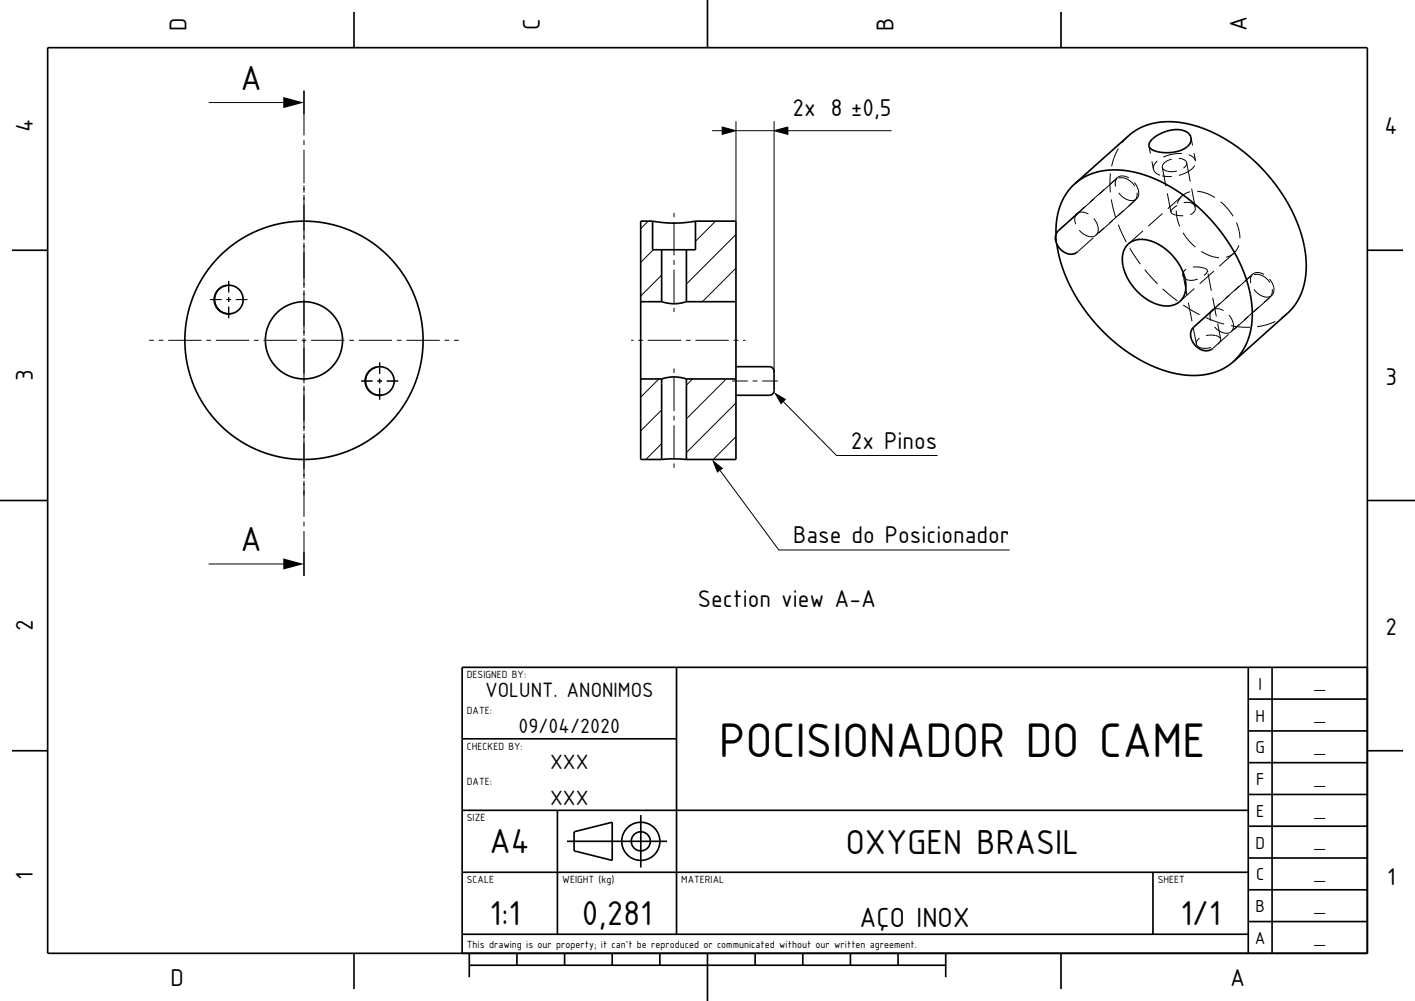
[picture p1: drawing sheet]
<svg xmlns="http://www.w3.org/2000/svg" width="297mm" height="210mm" viewBox="0 0 297 210" stroke-linecap="round" stroke-linejoin="round" font-family="sans-serif">
<g fill="none" stroke="#000" stroke-width=".21">
<path d="M43.8 21.5h15.7M63.8 24v4.4M63.8 29.4v1M63.8 31.4v7M63.8 38.9v1.5M149.5 27.4h2.1M151.6 26.6l2.9 .8-2.9 .8zM154.5 25.4v21M154.5 27.4h8M162.5 27.4l2.9-.8v1.6zM162.5 25.4v52.9M165.4 27.4h21.7"/>
<path d="M231.8 39.7l-3 2.7M233.1 36.4l-.1 2 .1 2M234.4 37.5l-3.6 3.2M234.6 37.3l-.5 .7 .1 1.1M234.6 37.3l.5-.3 .5-.1 1.3 .4M234.6 37.3l-1.7 1.4M234.7 31.2l-.8 1.8-.6 1.9M234.8 37.4a3 3 0 0 1 3.4 1.6M236.9 28.4l-1.3 1.5M238.1 38.3a2.65 2.65 0 0 1 .4 3.4M241.2 30.6l.3 1.6M241.8 33.9l.3 1.6"/>
<path d="M242.1 35.5l.4 .7 1 .6M242.9 33.8l-.7 .8-.1 .9M243.9 36.9l2.1 .1M244 35.1a2.25 2.25 0 0 0 2.7 .8h.3M244 35.1l.7 4M245.9 33.4a2.12 2.12 0 0 0-1.9 1.7M247.4 33.2l.8 .2a1.14 1.14 0 0 1 .9 .7M248.1 32.2a8.4 8.4 0 0 0-3.9 .8M249.1 34.1l-.2 .7-.5 .5M249.1 34.1l.7 4M249.5 32.5l.9 .5 .5 .8M250 28.9l.3 1.6"/>
<path d="M250.1 39.6l.8 3.9M250.6 32.1l.3 1.7M250.8 34.7a5.3 5.3 0 0 1-3.4 2.1M250.9 33.8h.1M48 59v2.4M48 58.9v2.4M63.8 40.9v9.5M63.8 50.9v9.5M136 46.4l-1.5 1.6M137.1 52.4l-2.6 2.6M138.9 57.7l-4.4 4.4M141.5 44.7v.9"/>
<path d="M141.5 46.6v7M141.5 54.6v1M141.5 56.6v7M144.2 52.4l-.1 .1M150.2 46.4l-4.2 4.2M154.5 56.3l-7.1 7M154.5 49.2l-10.4 10.4M221.6 49.1l.2 2M221.8 51.2h.1M225.8 45.1l-.2 .8 .2 1.1M226.5 48.3a2.7 2.7 0 0 0 3.5 1M227.7 43.4l-1.6 1.4 .5-.3h.5l1.3 .4"/>
<path d="M229.5 49.9l-3.3 3M229.6 45.9a2.65 2.65 0 0 1 .4 3.4M229.6 41.7l-3.3 3M230 49.3h.1M231.7 47.9l-1.7 1.4M233.3 41.8l.9 3.9M233.6 46.2l-3 2.7M234.7 47.1l1.7 3.7M234.8 40.5a3.1 3.1 0 0 0 3.4 1.4M235.8 44.2l-3 2.7M237.1 52.1l2.3 3.3M238.5 41.7v.1"/>
<path d="M238.5 41.7l-1.6 1.5M238.7 40.4a2.05 2.05 0 0 1-.7 1.8l-3.3 3M239.9 48.4l-3 2.8M240.3 56.6l2.7 2.9M244 44.8l-3 2.6M245 40.5l.8 4M245.8 44.5l.6 .5 1.9 .3M246.9 44.2a8.1 8.1 0 0 0 .7 3.3M247.1 43.1l-.5 .3a1.38 1.38 0 0 0-.8 1.1M248.2 41.1l-.7 .7-.4 .9M248.2 41.1l-3.1 2.7M248.3 48.8a12 12 0 0 0 2.6 3"/>
<path d="M248.3 57.7l.1 .4M248.5 58.4l.6 3.6M248.5 42.5a1.8 1.8 0 0 1 2.4 1M248.7 58.4a2.42 2.42 0 0 0 2.7 .1M249 56.5l-.6 .7M249.8 40.2l-.8 .3-.8 .6M250.4 56l2 .1 .6 .3 .4 .4M250.9 43.5a1.43 1.43 0 0 1-1.1 1.5M251.3 40.1a8.2 8.2 0 0 1 3.7 1.4M252.1 52.7a8.3 8.3 0 0 0 3.8 1.4M253.4 56.8l-.1 .4-.6 .6M253.4 56.8l.1 .3"/>
<path d="M253.6 57.4l.7 3.6M254.8 56.9l-3 2.6M256.2 42.3l1.5 1.5 1.1 1.6M259 53.1l-.8 .6-.9 .3M259 53.1l-3.1 2.8M259.5 46.7a8 8 0 0 1 .7 3.3M260 51.5l-.4 .9-.6 .7M260.2 60l-3 2.6M262.8 57.8l-3.7 3.2M262.9 57.5l-.4 .7v1.2M262.9 57.5l.6-.3h.5l1.3 .4M262.9 57.5l-1.6 1.5"/>
<path d="M263.2 57.6a3.1 3.1 0 0 1 3.4 1.7M266.5 58.5a2.65 2.65 0 0 1 .4 3.5M31.3 71.4h1M33.3 71.4h1M35.3 71.4h7M43.3 71.4h1M44.1 62.9h2.4M44.1 62.8h2.4M45.3 71.4h7M47.5 62.9h1M47.5 62.8h1M48 62.4v1"/>
<path d="M48 64.4v2.4M48 62.3v1M48 64.3v2.4M49.5 62.9h2.4M49.5 62.8h2.4M53.3 71.4h1M55.3 71.4h7M63.3 71.4h1M63.8 60.9v9.5M63.8 70.9v9.5M65.3 71.4h7M73.3 71.4h1"/>
<path d="M75.3 71.4h7M78.2 79.9h-2.5M79.6 76v2.4M79.6 79.4v1M79.7 76v2.4M79.7 79.4v1M80.2 79.9h-1.1M83.3 71.4h1M83.6 79.9h-2.5M85.3 71.4h7M93.3 71.4h1M95.3 71.4h1"/>
<path d="M132.5 71.4h.5M134 71.4h1M136 71.4h7M138.3 79.5l-3.8 3.8M141.5 64.6v.9M141.5 77.3v.9M141.5 79.2v7M144 71.4h1M145.4 79.5l-1.3 1.3M146 71.4h7M152.4 79.5l-8.3 8.4M153.7 79.9h3.3"/>
<path d="M154 71.4h1M156 71.4h.5M158 79.9h1M160 79.9h3.3M244 60.6l3.1 2.5M248.3 64l3.5 2M249.4 63.5l.8 3.9M250.5 68.9l.6 3.2M250.7 60.5l-3.1 2.7M251.1 72.1a1.61 1.61 0 0 0 1.9 1l1.2-.2M251.8 70.9a1.22 1.22 0 0 0-.7 1.2M253.1 66.7l3.8 1.3"/>
<path d="M253.2 70.4h1.9l.7 .2 .4 .5M254.2 65.4l-.2 .8 .2 1.1M254.5 62.5l.8 3.9M254.9 68.6a2.7 2.7 0 0 0 3.5 1M255.6 67.9l.6 3.2M256.1 63.6l-1.7 1.5 .6-.3 .5-.1 1.3 .5M256.2 71.1l-.1 .5-.6 .7M257.9 70.1l-3.4 3M258 66.1a2.65 2.65 0 0 1 .4 3.5M258 62l-3.3 2.9M258.4 68.3l2 .3 2 .1M258.4 69.6h.1"/>
<path d="M260.1 68.1l-1.7 1.5M262 66.5l-3 2.6M263.2 60.7a3.1 3.1 0 0 0 3.4 1.5M264.2 64.4l-3 2.7M266.9 62h.1M266.9 62l-1.6 1.5M267 60.7a2.04 2.04 0 0 1-.6 1.8l-3.3 3M267.7 67.4l-1.8 .7-2 .4M270.2 65.7l-1.2 1M63.8 80.9v9.5M63.8 90.9v9.5M79.6 81.4v2.4"/>
<path d="M79.7 81.4v2.4M138.9 93.1l-3.4 3.3M138.9 86l-4.4 4.4M141.5 87.2v1M141.5 89.2v7M141.5 97.2v.9M151.2 98.7l12.3 16.7h48.4M154.5 91.6l-4.8 4.8M154.5 84.5l-10.4 10.4M164.5 84.3l11.1 11.3h21.2M43.8 118.3h15.7M63.8 100.9v7.5"/>
<path d="M63.8 109.4v1M63.8 111.4v4.4"/>
</g>
<g fill="none" stroke="#000" stroke-width=".35">
<path d="M10 10h277v190h-277zM63.8 19v5M74.3 2.5v7.5M148.5 0v10M222.7 2.5v7.5M225.6 38.6l12.5-11.1 1.3-.7 1.7-.7 1.7-.4 1.8-.2 2.7 .1 2.6 .5 2.9 .9 2.7 1.2 2.6 1.5 2.8 2 2.6 2.3 2.2 2.3 2.1 2.5 1.8 2.7 1.7 2.9 1.3 3 .8 2.8 .6 2.9 .2 3.1-.3 2.4-.4 1.8-.6 1.6-.9 1.6-1 1.3-12.1 11M225.6 38.6l-1.7 1.9-1.3 2.4-.8 3-.2 3.2M225.6 38.6l1.2-1 1.6-.8 3.1-1 3.5-.1 4 .6 4.1 1.5 4.1 2.3 3.9 3 3.3 3.3 3.1 3.9 2.4 4.2 1.7 4.1 1 4.2 .2 4.1-.5 3.4-.6 1.7-.8 1.5-.9 1.2-1.1 1.2M241.6 29.4a6.9 6.9 0 0 1 7.4-1.7 1.78 1.78 0 0 1 .2 3 7.5 7.5 0 0 1-7.7 .5l-.2-.2a1.13 1.13 0 0 1 .3-1.6zM2.5 52.5h7.5M47.5 59.9a3 3 0 0 0-2.5 3.4 3 3 0 0 0 3.5 2.5M137 46.4l4.5 .4 4.5-.4"/>
<path d="M137 46.4h-2.5v50h4.4M137 46.4v6h9v-6M138.9 52.4v10.9M144.1 52.4v10.9M146 46.4h8.5v50h-10.4M221.8 51.2l.6 3 1.1 3.2 1.4 3.2 1.9 3.2 2.1 2.8 2.6 3 3 2.6 2.7 2 3.3 1.9 3 1.4 2.9 .8 2.8 .4h2.8l2.4-.4 2.5-1.1 2-1.3M226.1 44.8l-.3 .3M226.3 44.7l-4.1 3.7a2.86 2.86 0 0 0 .8 4.2 2.38 2.38 0 0 0 3.2 .3M236.7 51.3a5.3 5.3 0 0 1 6.3-.2 10.9 10.9 0 0 1 5.9 9.4 4 4 0 0 1-5.3 3.5 11 11 0 0 1-8-10.1 4.1 4.1 0 0 1 1.1-2.6zM248.4 57.2l-.1 .5 .4 .7M287 52.5h7.5M79.2 77a3 3 0 0 0-2.5 3.4 3 3 0 0 0 3.5 2.5"/>
<path d="M134.5 79.5h4.4M134.5 63.3h4.4M138.9 63.3l1.2 .3 1.5 .1 2.5-.4M138.9 79.5l2.4-.4 1.6 .1 1.2 .3M138.9 79.5v16.9M144.1 79.5h10.4M144.1 79.5v16.9M144.1 63.3h10.4M154.5 76.9h7.1l.6 .3 .3 .7v4.1l-.2 .5-.3 .3-.5 .1h-7M254.4 65.1l-.2 .3M254.7 64.9l-4.2 3.7a2.86 2.86 0 0 0 .8 4.3 2.38 2.38 0 0 0 3.2 .2M138.9 96.4l2.4-.1 2.8 .1"/>
<path d="M0 105h10M63.8 115.8v5M287 105h10M142 140v56M262 140v60M267 140v60M287 140h-190v60M2.5 157.5h7.5M97 155h45M262 153.3h25M262 146.7h25M287 157.5h7.5"/>
<path d="M97 170h165M117 170v26M119 176.5h21M120.5 174.5l8-2v8l-8-2zM134.5 171v11M262 173.3h25M262 166.7h25M262 160h25M97 196h165M97 183h165M242 183v13M262 193.3h25"/>
<path d="M262 186.7h25M262 180h25M74.3 200v7.5M98.5 202.5h100M98.5 200v5M108.5 200v2.5M118.5 200v2.5M128.5 200v2.5M138.5 200v2.5M148.5 200v10M158.5 200v2.5M168.5 200v2.5"/>
<path d="M178.5 200v2.5M188.5 200v2.5M198.5 200v5M222.7 200v7.5"/>
<circle cx="48" cy="62.8" r="3"/>
<circle cx="63.8" cy="71.4" r="25"/>
<circle cx="63.8" cy="71.4" r="8.1"/>
<circle cx="79.7" cy="79.9" r="3"/>
<circle cx="134.5" cy="176.5" r="2"/>
<circle cx="134.5" cy="176.5" r="4"/>
</g>
<g fill="#000">
<path d="M59.5 20.4l4.3 1.1-4.3 1.2z" fill-rule="evenodd"/>
<path d="M151.6 26.6l2.9 .8-2.9 .8z" fill-rule="evenodd"/>
<path d="M162.5 27.4l2.9-.8v1.6z" fill-rule="evenodd"/>
<path d="M149.4 96.4l2.4 1.9-1.3 .9z" fill-rule="evenodd"/>
<path d="M162.4 82.3l2.6 1.5-1.1 1.1z" fill-rule="evenodd"/>
<path d="M59.5 117.2l4.3 1.1-4.3 1.2z" fill-rule="evenodd"/>
</g>
<text font-size="9.8" x="150.9" y="158.8">POCISIONADOR DO CAME</text>
<g font-size="7">
<text x="50.5" y="18.9">A</text>
<text x="50.5" y="115.7">A</text>
<text x="102.8" y="179">A4</text>
<text x="177.5" y="179.2">OXYGEN BRASIL</text>
<text x="102.8" y="194">1:1</text>
<text x="122.1" y="194">0,281</text>
<text x="247.8" y="194">1/1</text>
</g>
<text font-size="5.6" x="180.4" y="194.4">AÇO INOX</text>
<g font-size="4.9">
<text x="39.1" y="6.4" transform="rotate(-90 39.1 6.4)">D</text>
<text x="113.3" y="6.2" transform="rotate(-90 113.3 6.2)">C</text>
<text x="187.5" y="6.4" transform="rotate(-90 187.5 6.4)">B</text>
<text x="261.7" y="6.6" transform="rotate(-90 261.7 6.6)">A</text>
<text x="6.9" y="27.7" transform="rotate(-90 6.9 27.7)">4</text>
<text x="166.4" y="24.4">2x 8 ±0,5</text>
<text x="290.6" y="28.2">4</text>
<text x="6.9" y="80" transform="rotate(-90 6.9 80)">3</text>
<text x="290.8" y="80.7">3</text>
<text x="178.6" y="94.2">2x Pinos</text>
<text x="166.5" y="114">Base do Posicionador</text>
<text x="146.5" y="127.3">Section view A-A</text>
<text x="6.9" y="132.5" transform="rotate(-90 6.9 132.5)">2</text>
<text x="290.8" y="133.2">2</text>
<text x="6.9" y="184.6" transform="rotate(-90 6.9 184.6)">1</text>
<text x="291.1" y="185.7">1</text>
<text x="35.8" y="206.9">D</text>
<text x="258.2" y="206.9">A</text>
</g>
<g font-size="4.2">
<text x="101.8" y="146.3">VOLUNT. ANONIMOS</text>
<text x="108.9" y="153.8">09/04/2020</text>
<text x="115.5" y="161.3">XXX</text>
<text x="115.5" y="168.8">XXX</text>
</g>
<g font-size="3.5">
<text x="264.1" y="144.7">I</text>
<text x="263.5" y="151.4">H</text>
<text x="263.5" y="158">G</text>
<text x="263.6" y="164.7">F</text>
<text x="263.6" y="171.4">E</text>
<text x="263.5" y="178">D</text>
<text x="263.6" y="184.7">C</text>
<text x="263.5" y="191.4">B</text>
<text x="263.4" y="198">A</text>
</g>
<g font-size="2.8">
<text x="276.1" y="144.4">_</text>
<text x="276.1" y="151.1">_</text>
<text x="276.1" y="157.8">_</text>
<text x="276.1" y="164.4">_</text>
<text x="276.1" y="171.1">_</text>
<text x="276.1" y="177.8">_</text>
<text x="276.1" y="184.4">_</text>
<text x="276.1" y="191.1">_</text>
<text x="276.1" y="197.8">_</text>
</g>
<g font-size="2.1">
<text x="98" y="142.3">DESIGNED BY:</text>
<text x="98" y="149.8">DATE:</text>
<text x="98" y="157.3">CHECKED BY:</text>
<text x="98" y="164.8">DATE:</text>
<text x="98" y="172.3">SIZE</text>
<text x="98" y="185.3">SCALE</text>
<text x="118" y="185.3">WEIGHT (kg)</text>
<text x="143" y="185.3">MATERIAL</text>
<text x="243" y="185.3">SHEET</text>
<text x="98" y="198.8">This drawing is our property; it can't be reproduced or communicated without our written agreement.</text>
</g>
</svg>
